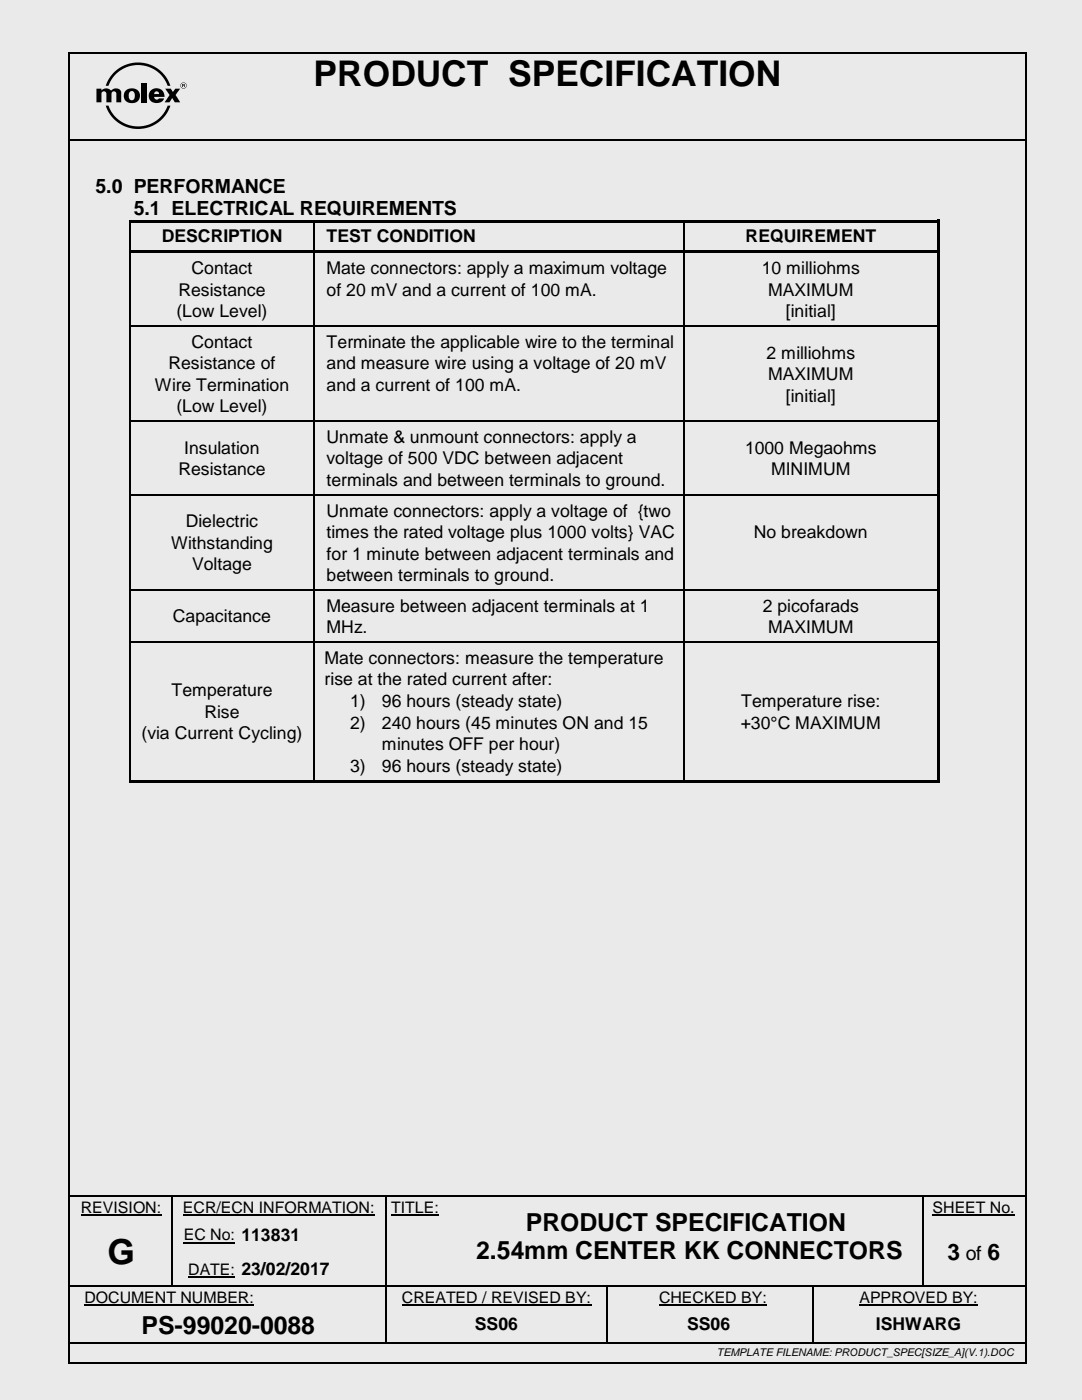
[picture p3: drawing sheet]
<svg xmlns="http://www.w3.org/2000/svg" width="216mm" height="279mm" viewBox="0 0 216 279" stroke-linecap="round" stroke-linejoin="round" font-family="sans-serif">
<path d="M0 0h215.9v279.4h-215.9z" fill-rule="evenodd" fill="#eaeaea"/>
<g fill="#000">
<path d="M13.6 10.3h.4v.4h-.4z" fill-rule="evenodd"/>
<path d="M13.6 10.3h.4v.4h-.4z" fill-rule="evenodd"/>
<path d="M25.9 18.3h.1a.64 .64 0 0 1 .7 0 .64 .64 0 0 1 .2 .8 .68 .68 0 0 1-.6 .9 .68 .68 0 0 1-.6-.9zM25.1 18.1a1.56 1.56 0 0 0 0 2.1 1.56 1.56 0 0 0 2 .2 1.53 1.53 0 0 0 .7-2 1.53 1.53 0 0 0-2.1-.7z" fill-rule="evenodd"/>
<path d="M22.7 14.5a6.8 6.8 0 0 1 11.3 2.6h-.5a6.3 6.3 0 0 0-6-4.1 6.3 6.3 0 0 0-5.9 4.1h-.5l.7-1.4z" fill-rule="evenodd"/>
<path d="M30 18.1a1.53 1.53 0 0 0 0 2 1.53 1.53 0 0 0 1.9 .4 1.13 1.13 0 0 0 .8-.9h-1a.51 .51 0 0 1-.6 .3 .51 .51 0 0 1-.3-.6h2a1.62 1.62 0 0 0-.9-1.6 1.62 1.62 0 0 0-1.9 .4zM30.9 18.4l.3-.2a.49 .49 0 0 1 .5 .6h-.9z" fill-rule="evenodd"/>
<path d="M33 17.7h1.1l.4 .7 .5-.7h.9l-.9 1.3 1 1.4h-1.1l-.5-.8-.6 .8h-1l1-1.4z" fill-rule="evenodd"/>
<path d="M36 17.1a.62 .62 0 0 1 1.2 0 .62 .62 0 0 1-1.2 0zM36.1 17.1a.55 .55 0 0 0 1.1 0 .55 .55 0 0 0-1.1 0z" fill-rule="evenodd"/>
<path d="M36.5 16.9l.3 .1h-.3zM36.4 16.8v.6h.1v-.3l.4 .3v-.6z" fill-rule="evenodd"/>
<path d="M204.5 10.3h.4v.4h-.4z" fill-rule="evenodd"/>
<path d="M204.5 10.3h.4v.4h-.4z" fill-rule="evenodd"/>
<path d="M14 27.7h.3v.4h-.3z" fill-rule="evenodd"/>
<path d="M14 27.7h.3v.4h-.3z" fill-rule="evenodd"/>
<path d="M19.2 17.7h1v.4l.1-.1a1.28 1.28 0 0 1 1.9 .1 1.16 1.16 0 0 1 2 .3v2h-1v-1.7a.49 .49 0 0 0-.5-.5 .49 .49 0 0 0-.5 .5v1.7h-1v-1.7a.49 .49 0 0 0-.5-.5 .49 .49 0 0 0-.5 .5v1.7h-1z" fill-rule="evenodd"/>
<path d="M28.3 16.5h1v3.9h-1z" fill-rule="evenodd"/>
<path d="M21.1 21.1h.5a6.3 6.3 0 0 0 5.9 4.1 6.3 6.3 0 0 0 6-4.1h.5a6.8 6.8 0 0 1-6.5 4.6 6.8 6.8 0 0 1-6.4-4.6z" fill-rule="evenodd"/>
<path d="M204.3 27.7h.4v.4h-.4z" fill-rule="evenodd"/>
<path d="M204.3 27.7h.4v.4h-.4z" fill-rule="evenodd"/>
<path d="M25.8 44.4h.2v.7h-.2z" fill-rule="evenodd"/>
<path d="M25.8 43.9h.2v.5h-.2z" fill-rule="evenodd"/>
<path d="M25.8 50h.2v1.2h-.2z" fill-rule="evenodd"/>
<path d="M26 43.9h36.6v.5h-36.6z" fill-rule="evenodd"/>
<path d="M26 50h36.6v.5h-36.6z" fill-rule="evenodd"/>
<path d="M62.6 44.4h.3v.7h-.3z" fill-rule="evenodd"/>
<path d="M62.6 43.9h.5v.5h-.5z" fill-rule="evenodd"/>
<path d="M62.6 50.5h.3v.7h-.3z" fill-rule="evenodd"/>
<path d="M62.6 50h.5v.5h-.5z" fill-rule="evenodd"/>
<path d="M63.1 43.9h73.2v.5h-73.2z" fill-rule="evenodd"/>
<path d="M63.1 50h73.2v.5h-73.2z" fill-rule="evenodd"/>
<path d="M136.3 44.4h.2v.7h-.2z" fill-rule="evenodd"/>
<path d="M136.3 43.9h.5v.5h-.5z" fill-rule="evenodd"/>
<path d="M136.3 50.5h.2v.7h-.2z" fill-rule="evenodd"/>
<path d="M136.3 50h.5v.5h-.5z" fill-rule="evenodd"/>
<path d="M136.8 43.9h50.2v.5h-50.2z" fill-rule="evenodd"/>
<path d="M136.8 50h50.2v.5h-50.2z" fill-rule="evenodd"/>
<path d="M187 43.9h.5v1.2h-.5z" fill-rule="evenodd"/>
<path d="M187 43.9h.5v.5h-.5z" fill-rule="evenodd"/>
<path d="M187 45.1h.5v4.9h-.5z" fill-rule="evenodd"/>
<path d="M187 50h.5v1.2h-.5z" fill-rule="evenodd"/>
<path d="M25.8 64.9h.2v1.1h-.2z" fill-rule="evenodd"/>
<path d="M62.6 64.9h.3v1.1h-.3z" fill-rule="evenodd"/>
<path d="M136.3 64.9h.2v1.1h-.2z" fill-rule="evenodd"/>
<path d="M187 51.2h.5v13.7h-.5z" fill-rule="evenodd"/>
<path d="M187 64.9h.5v1.1h-.5z" fill-rule="evenodd"/>
<path d="M25.8 83.9h.2v1h-.2z" fill-rule="evenodd"/>
<path d="M25.8 98.7h.2v1h-.2z" fill-rule="evenodd"/>
<path d="M62.6 83.9h.3v1h-.3z" fill-rule="evenodd"/>
<path d="M62.6 98.7h.3v1h-.3z" fill-rule="evenodd"/>
<path d="M136.3 83.9h.2v1h-.2z" fill-rule="evenodd"/>
<path d="M136.3 98.7h.2v1h-.2z" fill-rule="evenodd"/>
<path d="M187 66h.5v17.9h-.5z" fill-rule="evenodd"/>
<path d="M187 83.9h.5v1h-.5z" fill-rule="evenodd"/>
<path d="M187 84.9h.5v13.8h-.5z" fill-rule="evenodd"/>
<path d="M187 98.7h.5v1h-.5z" fill-rule="evenodd"/>
<path d="M25.8 117.6h.2v1h-.2z" fill-rule="evenodd"/>
<path d="M62.6 117.6h.3v1h-.3z" fill-rule="evenodd"/>
<path d="M136.3 117.6h.2v1h-.2z" fill-rule="evenodd"/>
<path d="M187 99.7h.5v17.9h-.5z" fill-rule="evenodd"/>
<path d="M187 117.6h.5v1h-.5z" fill-rule="evenodd"/>
<path d="M25.8 128h.2v1h-.2z" fill-rule="evenodd"/>
<path d="M62.6 128h.3v1h-.3z" fill-rule="evenodd"/>
<path d="M136.3 128h.2v1h-.2z" fill-rule="evenodd"/>
<path d="M187 118.6h.5v9.4h-.5z" fill-rule="evenodd"/>
<path d="M187 128h.5v1h-.5z" fill-rule="evenodd"/>
<path d="M25.8 155.6h36.8v.6h-36.8z" fill-rule="evenodd"/>
<path d="M62.6 155.6h.5v.6h-.5z" fill-rule="evenodd"/>
<path d="M63.1 155.6h73.2v.6h-73.2z" fill-rule="evenodd"/>
<path d="M136.3 155.6h.5v.6h-.5z" fill-rule="evenodd"/>
<path d="M136.8 155.6h50.2v.6h-50.2z" fill-rule="evenodd"/>
<path d="M187 129h.5v26.6h-.5z" fill-rule="evenodd"/>
<path d="M187 155.6h.5v.6h-.5z" fill-rule="evenodd"/>
<path d="M187 155.6h.5v.6h-.5z" fill-rule="evenodd"/>
<path d="M34.1 238.8h.3v.2h-.3z" fill-rule="evenodd"/>
<path d="M34.1 238.5h.4v.3h-.4z" fill-rule="evenodd"/>
<path d="M77 238.8h.2v.2h-.2z" fill-rule="evenodd"/>
<path d="M77 238.5h.3v.3h-.3z" fill-rule="evenodd"/>
<path d="M89.6 238.5h.4v.3h-.4z" fill-rule="evenodd"/>
<path d="M184 238.8h.3v.2h-.3z" fill-rule="evenodd"/>
<path d="M184 238.5h.4v.3h-.4z" fill-rule="evenodd"/>
<path d="M204.3 238.5h.3v.3h-.3z" fill-rule="evenodd"/>
<path d="M34.1 242.8h.3v.9h-.3z" fill-rule="evenodd"/>
<path d="M34.1 249.7h.3v.9h-.3z" fill-rule="evenodd"/>
<path d="M34.1 256.6h.3v.2h-.3z" fill-rule="evenodd"/>
<path d="M46.9 256.6h.3v.2h-.3z" fill-rule="evenodd"/>
<path d="M77 242.8h.2v.9h-.2z" fill-rule="evenodd"/>
<path d="M77 249.7h.2v.9h-.2z" fill-rule="evenodd"/>
<path d="M77 256.6h.2v.5h-.2z" fill-rule="evenodd"/>
<path d="M89.6 256.6h.3v.2h-.3z" fill-rule="evenodd"/>
<path d="M121 256.8h.2v.3h-.2z" fill-rule="evenodd"/>
<path d="M121 256.6h.2v.2h-.2z" fill-rule="evenodd"/>
<path d="M162 256.8h.3v.3h-.3z" fill-rule="evenodd"/>
<path d="M162 256.6h.3v.2h-.3z" fill-rule="evenodd"/>
<path d="M184 242.8h.3v.9h-.3z" fill-rule="evenodd"/>
<path d="M184 249.7h.3v.9h-.3z" fill-rule="evenodd"/>
<path d="M184 256.6h.3v.2h-.3z" fill-rule="evenodd"/>
<path d="M13.6 271.8h.4v.4h-.4z" fill-rule="evenodd"/>
<path d="M13.6 271.8h.4v.4h-.4z" fill-rule="evenodd"/>
<path d="M76.9 260.9h.4v.8h-.4z" fill-rule="evenodd"/>
<path d="M76.9 267.8h.4v.3h-.4z" fill-rule="evenodd"/>
<path d="M120.9 260.9h.4v.8h-.4z" fill-rule="evenodd"/>
<path d="M120.9 267.8h.4v.3h-.4z" fill-rule="evenodd"/>
<path d="M162 260.9h.3v.8h-.3z" fill-rule="evenodd"/>
<path d="M162 267.8h.4v.3h-.4z" fill-rule="evenodd"/>
<path d="M204.3 267.8h.3v.3h-.3z" fill-rule="evenodd"/>
<path d="M204.5 271.8h.4v.4h-.4z" fill-rule="evenodd"/>
<path d="M204.5 271.8h.4v.4h-.4z" fill-rule="evenodd"/>
</g>
<g fill="none" stroke="#000" stroke-width=".34">
<path d="M13.8 10.7v261.1M14 10.5h190.5M204.7 10.7v261.1M14.3 27.9h190.2M14 238.6h20.1M34.5 238.6h42.5M77.3 238.6h12.3M90 238.6h94M184.4 238.6h19.9M14 267.9h62.9M14 272h190.5M77.1 261.7v6.1"/>
<path d="M77.3 267.9h43.6M121.1 261.7v6.1M121.3 267.9h40.7M162.4 267.9h41.9"/>
</g>
<path d="M16.1 242.5h16.1M36.5 242.5h38.3M36.7 248h10.2M37.6 254.9h9.3M78.1 242.5h9.5M186.1 242.5h16.4M16.8 260.5h33.9M80.2 260.5h37.8M131.5 260.5h21.5M171.5 260.5h23.6" fill="none" stroke="#000" stroke-width=".21"/>
<g fill="none" stroke="#000" stroke-width=".25">
<path d="M25.9 45.1v4.9M25.9 51.2v13.7M62.7 45.1v4.9M62.7 51.2v13.7M136.4 45.1v4.9M136.4 51.2v13.7M25.9 66v17.9M26 65.1h36.6M62.7 66v17.9M62.9 65.1h73.4M136.4 66v17.9M136.5 65.1h50.5"/>
<path d="M25.9 84.9v13.8M25.9 99.7v17.9M26 84h36.6M26 98.8h36.6M62.7 84.9v13.8M62.7 99.7v17.9M62.9 84h73.4M62.9 98.8h73.4M136.4 84.9v13.8M136.4 99.7v17.9M136.5 84h50.5M136.5 98.8h50.5"/>
<path d="M25.9 118.6v9.4M26 117.7h36.6M62.7 118.6v9.4M62.9 117.7h73.4M136.4 118.6v9.4M136.5 117.7h50.5M25.9 129v26.6M26 128.2h36.6M62.7 129v26.6M62.9 128.2h73.4M136.4 129v26.6M136.5 128.2h50.5"/>
<path d="M34.3 239v3.8M77.1 239v3.8M184.1 239v3.8M14 256.7h20.1M34.3 243.7v6M34.3 250.6v6M34.4 256.7h12.5M47.2 256.7h29.8M77.1 243.7v6M77.1 250.6v6M77.1 257.1v3.8M77.2 256.7h12.4"/>
<path d="M89.9 256.7h31.1M121.1 257.1v3.8M121.2 256.7h40.8M162.2 257.1v3.8M162.3 256.7h21.7M184.1 243.7v6M184.1 250.6v6M184.3 256.7h20.2M162.2 261.7v6.1"/>
</g>
<g font-size="7.1">
<text x="62.6" y="17.2">PRODUCT SPECIFICATION</text>
<text x="21.4" y="252.3">G</text>
</g>
<g font-size="5">
<text x="104.9" y="245.6">PRODUCT SPECIFICATION</text>
<text x="95" y="251.3">2.54mm CENTER KK CONNECTORS</text>
<text x="28.2" y="266.2">PS-99020-0088</text>
</g>
<g font-size="4.6">
<text x="189.1" y="251.5">3</text>
<text x="197.1" y="251.5">6</text>
</g>
<g font-size="3.9">
<text x="19" y="38.5">5.0 PERFORMANCE</text>
<text x="26.7" y="43">5.1 ELECTRICAL REQUIREMENTS</text>
<text x="192.7" y="251.5">of</text>
</g>
<g font-size="3.5">
<text x="32.3" y="48.4">DESCRIPTION</text>
<text x="65.2" y="48.4">TEST CONDITION</text>
<text x="148.8" y="48.4">REQUIREMENT</text>
<text x="35.6" y="59">Resistance</text>
<text x="38.2" y="54.7">Contact</text>
<text x="65.2" y="54.7">Mate connectors: apply a maximum voltage</text>
<text x="65.2" y="59">of 20 mV and a current of 100 mA.</text>
<text x="152" y="54.7">10 milliohms</text>
<text x="153.3" y="59">MAXIMUM</text>
<text x="35.2" y="63.3">(Low Level)</text>
<text x="156.8" y="63.3">[initial]</text>
<text x="38.2" y="69.4">Contact</text>
<text x="65.2" y="69.4">Terminate the applicable wire to the terminal</text>
<text x="153" y="71.6">2 milliohms</text>
<text x="30.9" y="78">Wire Termination</text>
<text x="33.6" y="73.7">Resistance of</text>
<text x="65.2" y="73.7">and measure wire using a voltage of 20 mV</text>
<text x="65.2" y="78">and a current of 100 mA.</text>
<text x="153.3" y="75.8">MAXIMUM</text>
<text x="35.2" y="82.3">(Low Level)</text>
<text x="156.8" y="80.1">[initial]</text>
<text x="65.2" y="88.4">Unmate &amp; unmount connectors: apply a</text>
<text x="35.6" y="94.8">Resistance</text>
<text x="36.8" y="90.5">Insulation</text>
<text x="65.2" y="92.7">voltage of 500 VDC between adjacent</text>
<text x="148.7" y="90.5">1000 Megaohms</text>
<text x="153.9" y="94.8">MINIMUM</text>
<text x="65.2" y="97">terminals and between terminals to ground.</text>
<text x="37" y="105.3">Dielectric</text>
<text x="65.2" y="103.1">Unmate connectors: apply a voltage of {two</text>
<text x="65.2" y="107.4">times the rated voltage plus 1000 volts} VAC</text>
<text x="150.4" y="107.4">No breakdown</text>
<text x="34.1" y="109.5">Withstanding</text>
<text x="38.3" y="113.9">Voltage</text>
<text x="65.2" y="111.7">for 1 minute between adjacent terminals and</text>
<text x="65.2" y="116">between terminals to ground.</text>
<text x="34.5" y="124.2">Capacitance</text>
<text x="65.2" y="122.1">Measure between adjacent terminals at 1</text>
<text x="152.2" y="122.1">2 picofarads</text>
<text x="65.2" y="126.4">MHz.</text>
<text x="153.3" y="126.4">MAXIMUM</text>
<text x="64.8" y="132.5">Mate connectors: measure the temperature</text>
<text x="64.8" y="136.8">rise at the rated current after:</text>
<text x="34.2" y="138.9">Temperature</text>
<text x="40.8" y="143.2">Rise</text>
<text x="69.9" y="141.1">1)</text>
<text x="76.2" y="141.1">96 hours (steady state)</text>
<text x="147.9" y="141.1">Temperature rise:</text>
<text x="28.2" y="147.5">(via Current Cycling)</text>
<text x="69.9" y="145.4">2)</text>
<text x="76.2" y="145.4">240 hours (45 minutes ON and 15</text>
<text x="76.2" y="149.7">minutes OFF per hour)</text>
<text x="147.8" y="145.4">+30°C MAXIMUM</text>
<text x="69.9" y="154">3)</text>
<text x="76.2" y="154">96 hours (steady state)</text>
<text x="94.8" y="265.5">SS06</text>
<text x="137.1" y="265.5">SS06</text>
<text x="174.8" y="265.5">ISHWARG</text>
</g>
<g font-size="3.2">
<text x="16.1" y="242">REVISION:</text>
<text x="36.5" y="242">ECR/ECN INFORMATION:</text>
<text x="78.1" y="242">TITLE:</text>
<text x="186.1" y="242">SHEET No.</text>
<text x="36.7" y="247.6">EC No: 113831</text>
<text x="37.6" y="254.5">DATE: 23/02/2017</text>
<text x="16.8" y="260">DOCUMENT NUMBER:</text>
<text x="80.2" y="260">CREATED / REVISED BY:</text>
<text x="131.5" y="260">CHECKED BY:</text>
<text x="171.5" y="260">APPROVED BY:</text>
</g>
<text font-size="2.1" x="143" y="270.6">TEMPLATE FILENAME: PRODUCT_SPEC[SIZE_A](V.1).DOC</text>
</svg>
